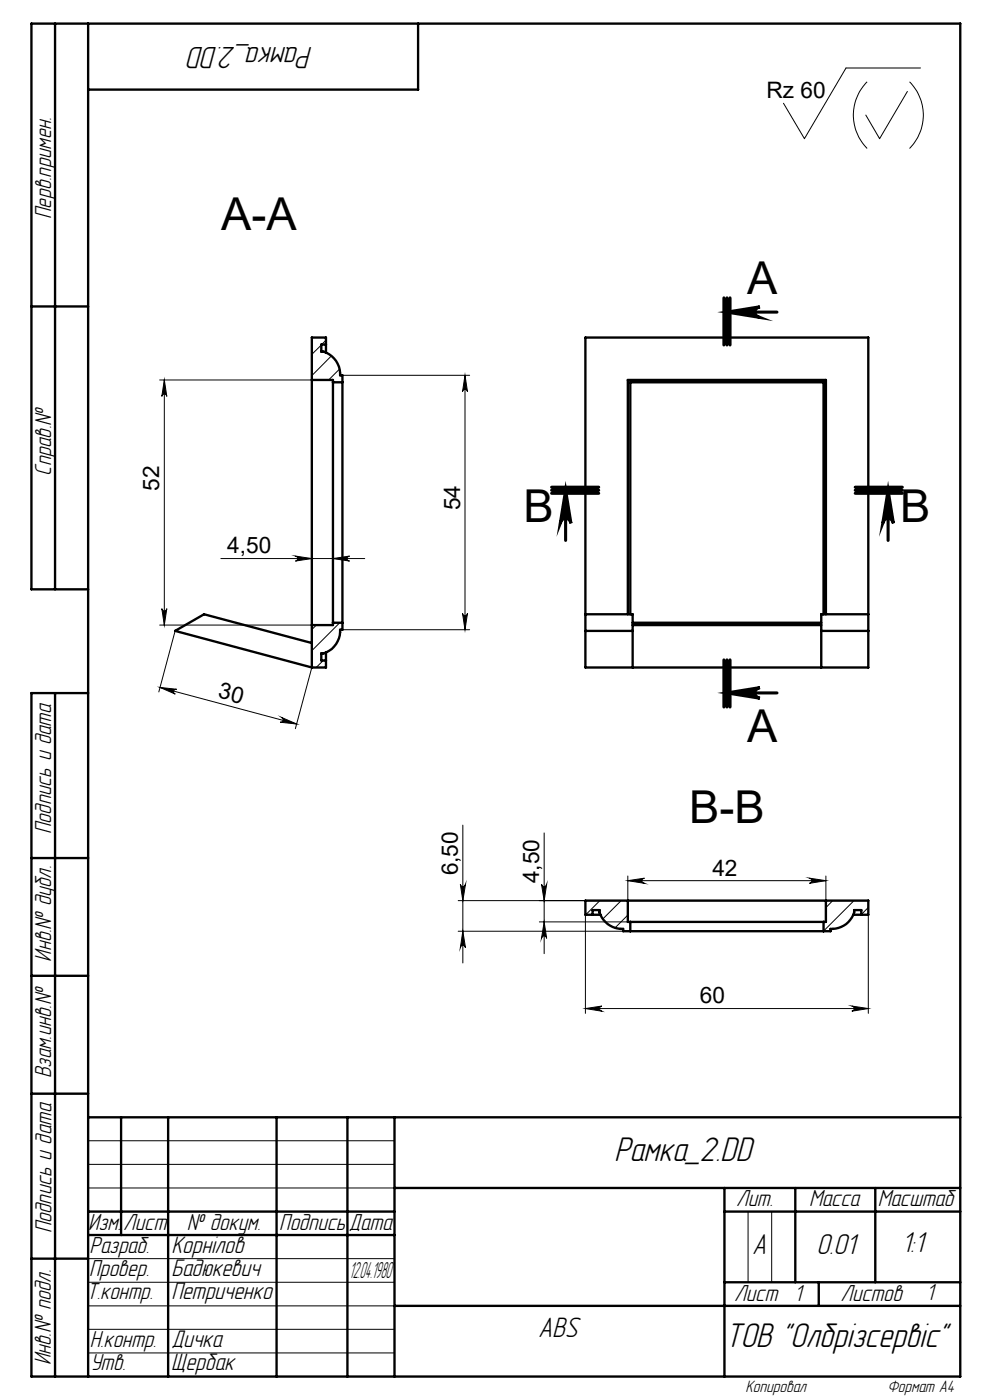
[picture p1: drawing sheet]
<svg xmlns="http://www.w3.org/2000/svg" width="210mm" height="297mm" viewBox="0 0 210 297" stroke-linecap="round" stroke-linejoin="round" font-family="sans-serif">
<g fill="none" stroke="#000" stroke-width=".21">
<path d="M183.9 17.4a10 10 0 0 0 0 14.1M192.5 19.4l-5.9 10-2.9-5M192.9 17.4a10 10 0 0 1 0 14.1M195.3 14.4h-15.8l-8.9 15-4.4-7.5M68.2 73.2l-2.1 2M69.1 72.2l-.9 .9M70.3 75.5l-4.2 4.2M72 78.3l-2.3 2.3M72.6 79.6h27M98.6 79.6v54M98.6 79.6l.6 3.5a.53 .53 0 0 0-.6-.5 .53 .53 0 0 0-.5 .5zM33.9 80.6h32.2"/>
<path d="M34.9 80.6l.5 3.5a.53 .53 0 0 0-.5-.5 .53 .53 0 0 0-.6 .5zM34.9 80.6v52M46.8 118.5h30.6M62.7 118l3.4 .5-3.4 .5a.53 .53 0 0 0 .5-.5 .53 .53 0 0 0-.5-.5zM70.6 118.5l3.6-.5a.53 .53 0 0 0-.6 .5 .53 .53 0 0 0 .6 .5zM33.9 132.6h32.2M34.3 129.1a.53 .53 0 0 0 .6 .5 .53 .53 0 0 0 .5-.5l-.5 3.5zM37.1 133.8l-3.4 13M67.1 132.6l-1 1M72.1 132.1l-6 5.9M72.6 133.6h27M98.1 130.1a.53 .53 0 0 0 .5 .5 .53 .53 0 0 0 .6-.5l-.6 3.5z"/>
<path d="M33.9 145.8l3.6 .4a.53 .53 0 0 0-.7 .4 .53 .53 0 0 0 .4 .6zM33.9 145.8l29 7.8M59.7 152.2l3.2 1.4-3.5-.4a.53 .53 0 0 0 .6-.4 .53 .53 0 0 0-.3-.6zM66.1 141.6l-3.4 13M68.6 140.1l-1.5 1.5M98.2 175v29.3M115.4 176.7v25.6M97.2 197.6h35M97.2 191.1h27M97.6 187.6a.55 .55 0 0 0 .6 .5 .55 .55 0 0 0 .5-.5l-.5 3.5zM98.2 197.6l.5 3.5a.55 .55 0 0 0-.5-.6 .55 .55 0 0 0-.6 .6zM114.4 195.6h18.8"/>
<path d="M114.9 187.6a.55 .55 0 0 0 .5 .5 .55 .55 0 0 0 .6-.5l-.6 3.5zM115.4 195.6l.6 3.5a.55 .55 0 0 0-.6-.5 .55 .55 0 0 0-.5 .5zM124.2 194.1v20.9M127.2 191.1l-3 3M131.8 191.1l-3.9 3.8M133.2 186.8l3.5-.5a.55 .55 0 0 0-.5 .5 .55 .55 0 0 0 .5 .6zM133.2 185.8v5.3M133.2 186.8h42M133.2 194.1l-2.7 2.7M171.7 186.3l3.5 .5-3.5 .6a.55 .55 0 0 0 .5-.6 .55 .55 0 0 0-.5-.5zM175.2 185.8v5.3M176.6 191.1l-1.4 1.4"/>
<path d="M181.2 191.1l-6.5 6.4M184.2 194.1v20.9M184.2 192.5l-1.5 1.5M124.2 214l3.5-.6a.55 .55 0 0 0-.5 .6 .55 .55 0 0 0 .5 .5zM124.2 214h60M180.7 213.4l3.5 .6-3.5 .5a.55 .55 0 0 0 .5-.5 .55 .55 0 0 0-.5-.6zM18.7 242h65M18.7 247h65M18.7 252h65M158.7 257v15M163.7 257v15M18.7 267h65"/>
<path d="M18.7 272h65M18.7 277h65M18.7 282h65M18.7 287h65"/>
</g>
<path d="M154.2 66.2l7-1.1a1.13 1.13 0 0 0-1.1 1.1 1.13 1.13 0 0 0 1.1 1.1zM120 104l1.1 7a1.13 1.13 0 0 0-1.1-1.1 1.13 1.13 0 0 0-1.1 1.1zM188.4 104l1.1 7a1.13 1.13 0 0 0-1.1-1.1 1.13 1.13 0 0 0-1.1 1.1zM154.2 147l7-1.1a1.13 1.13 0 0 0-1.1 1.1 1.13 1.13 0 0 0 1.1 1.1z" fill="none" stroke="#000" stroke-width=".65" stroke-linecap="butt"/>
<g fill="none" stroke="#000" stroke-width=".65">
<path d="M153.6 63.2v10M154.2 66.2h10.6M154.2 63.2v10M154.9 63.2v10M117 104h10M117 103.4h10M117 104.7h10M120 104v10.6M181.4 104h10M181.4 103.4h10M181.4 104.7h10M188.4 104v10.6"/>
<path d="M153.6 140v10M154.2 140v10M154.9 140v10zM154.2 147h10.6"/>
</g>
<g fill="none" stroke="#000" stroke-width=".5">
<path d="M11.7 5v120M18.7 5v287M88.7 5v14h-70M6.7 65h12M69.1 73.1h-.9v1.5a4.8 4.8 0 0 1 3.9 5h.5v54h-.5a4.8 4.8 0 0 1-3.9 5v1.5h.9M69.1 74.8v-3.2h-3v70M124.2 71.6h60v70h-60zM66.1 80.6h4.5v52h-4.5M70.6 81.1h2M18.7 125h-12v-120h197v287h-197v-145h12M66.1 136.4l-22.8-6.1-6.2 3.5 29 7.8M69.1 138.4v3.2h-3"/>
<path d="M70.6 132.1h2M124.2 133.8h10M124.2 130.3h10v11.3M133.2 130.3v-49.7h42v49.7M133.7 130.3v-49.2h41v49.2M134.2 132.6h40M134.2 132.1h40M174.2 133.8h10M184.2 130.3h-10v11.3M11.7 147v145M6.7 182h12M125.7 194.1v-1h1.5a4.7 4.7 0 0 0 5 4v.5h44v-.5a4.7 4.7 0 0 0 5-4h1.5v1"/>
<path d="M127.4 194.1h-3.2v-3h60v3h-3.2M133.2 191.1v4.5h42v-4.5M133.7 195.6v2M174.7 195.6v2M6.7 207h12M6.7 232h12M18.7 237h185M25.7 237v25M35.7 237v55M58.7 237v55M73.7 237v55M83.7 237v55"/>
<path d="M18.7 257h65M83.7 252h120M153.7 257h50M153.7 252v40M168.7 252v20M185.7 252v20M6.7 267h12M18.7 262h65M83.7 277h120M153.7 272h50M173.7 272v5"/>
</g>
<g fill="#000">
<path d="M154.2 66.2l7-1.1a1.13 1.13 0 0 0-1.1 1.1 1.13 1.13 0 0 0 1.1 1.1zM154.2 147l7-1.1a1.13 1.13 0 0 0-1.1 1.1 1.13 1.13 0 0 0 1.1 1.1z"/>
<path d="M34.9 80.6l.5 3.5a.53 .53 0 0 0-.5-.5 .53 .53 0 0 0-.6 .5zM34.3 129.1a.53 .53 0 0 0 .6 .5 .53 .53 0 0 0 .5-.5l-.5 3.5zM98.6 79.6l.6 3.5a.53 .53 0 0 0-.6-.5 .53 .53 0 0 0-.5 .5zM98.1 130.1a.53 .53 0 0 0 .5 .5 .53 .53 0 0 0 .6-.5l-.6 3.5z"/>
<path d="M70.6 118.5l3.6-.5a.53 .53 0 0 0-.6 .5 .53 .53 0 0 0 .6 .5zM62.7 118l3.4 .5-3.4 .5a.53 .53 0 0 0 .5-.5 .53 .53 0 0 0-.5-.5zM171.7 186.3l3.5 .5-3.5 .6a.55 .55 0 0 0 .5-.6 .55 .55 0 0 0-.5-.5zM133.2 186.8l3.5-.5a.55 .55 0 0 0-.5 .5 .55 .55 0 0 0 .5 .6z"/>
<path d="M188.4 104l1.1 7a1.13 1.13 0 0 0-1.1-1.1 1.13 1.13 0 0 0-1.1 1.1zM120 104l1.1 7a1.13 1.13 0 0 0-1.1-1.1 1.13 1.13 0 0 0-1.1 1.1z"/>
<path d="M59.7 152.2l3.2 1.4-3.5-.4a.53 .53 0 0 0 .6-.4 .53 .53 0 0 0-.3-.6zM33.9 145.8l3.6 .4a.53 .53 0 0 0-.7 .4 .53 .53 0 0 0 .4 .6z"/>
<path d="M98.2 197.6l.5 3.5a.55 .55 0 0 0-.5-.6 .55 .55 0 0 0-.6 .6zM97.6 187.6a.55 .55 0 0 0 .6 .5 .55 .55 0 0 0 .5-.5l-.5 3.5zM115.4 195.6l.6 3.5a.55 .55 0 0 0-.6-.5 .55 .55 0 0 0-.5 .5zM114.9 187.6a.55 .55 0 0 0 .5 .5 .55 .55 0 0 0 .6-.5l-.6 3.5z"/>
<path d="M124.2 214l3.5-.6a.55 .55 0 0 0-.5 .6 .55 .55 0 0 0 .5 .5zM180.7 213.4l3.5 .6-3.5 .5a.55 .55 0 0 0 .5-.5 .55 .55 0 0 0-.5-.6z"/>
</g>
<g font-size="9.6">
<text x="46.9" y="48.7">A-A</text>
<text x="158.5" y="62.3">A</text>
<text x="111.1" y="110.8">B</text>
<text x="191" y="110.8">B</text>
<text x="158.5" y="157.4">A</text>
<text x="146.2" y="174.5">B-B</text>
</g>
<g font-size="7.6">
<text x="130.3" y="246.4">Рамка_2.DD</text>
<text x="153.8" y="285.7">ТОВ &quot;Олбрізсервіс&quot;</text>
</g>
<text font-size="6.8" x="66.4" y="10" transform="rotate(-180 66.4 10)">Рамка_2.DD</text>
<g font-size="6.3">
<text x="159.6" y="266">А</text>
<text x="173.2" y="266">0.01</text>
<text x="191.3" y="265.5">1:1</text>
</g>
<text font-size="6.2" x="114.2" y="283.7">ABS</text>
<g font-size="5.3">
<text x="36.3" y="265.8">Корнілов</text>
<text x="36.3" y="270.7">Бадюкевич</text>
<text x="36.3" y="275.7">Петриченко</text>
<text x="36.3" y="285.7">Дичка</text>
<text x="36.3" y="290.6">Щербак</text>
</g>
<g font-size="5.1">
<text x="10.9" y="46.5" transform="rotate(-90 10.9 46.5)">Перв.примен.</text>
<text x="10.9" y="100.9" transform="rotate(-90 10.9 100.9)">Справ.№</text>
<text x="10.9" y="177" transform="rotate(-90 10.9 177)">Подпись и дата</text>
<text x="10.8" y="204.1" transform="rotate(-90 10.8 204.1)">Инв.№ дубл.</text>
<text x="10.8" y="228.7" transform="rotate(-90 10.8 228.7)">Взам.инв.№</text>
<text x="156.2" y="255.9">Лит.</text>
<text x="171.6" y="255.9">Масса</text>
<text x="186.2" y="255.9">Масштаб</text>
<text x="10.9" y="261.7" transform="rotate(-90 10.9 261.7)">Подпись и дата</text>
<text x="18.7" y="261">Изм.</text>
<text x="26.1" y="261">Лист</text>
<text x="39.6" y="261">№ докум.</text>
<text x="59.2" y="261">Подпись</text>
<text x="74" y="261">Дата</text>
<text x="19" y="265.8">Разраб.</text>
<text x="18.4" y="275.7">Т.контр.</text>
<text x="18.9" y="270.7">Провер.</text>
<text x="74.1" y="271.1">12.04.1980</text>
<text x="196.5" y="275.7">1</text>
<text x="155.8" y="276">Лист</text>
<text x="168.5" y="276.1">1</text>
<text x="178.3" y="276">Листов</text>
<text x="19" y="285.7">Н.контр.</text>
<text x="10.8" y="289.7" transform="rotate(-90 10.8 289.7)">Инв.№ подл.</text>
<text x="19.2" y="290.6">Утв.</text>
</g>
<g font-size="4.8">
<text x="162.6" y="20.8">Rz 60</text>
<text x="33.8" y="104.1" transform="rotate(-90 33.8 104.1)">52</text>
<text x="97.6" y="108.3" transform="rotate(-90 97.6 108.3)">54</text>
<text x="48.2" y="117.4">4,50</text>
<text x="46.1" y="147.9" transform="rotate(15 46.1 147.9)">30</text>
<text x="97.1" y="185.7" transform="rotate(-90 97.1 185.7)">6,50</text>
<text x="151.1" y="185.7">42</text>
<text x="114.4" y="187.4" transform="rotate(-90 114.4 187.4)">4,50</text>
<text x="148.5" y="212.9">60</text>
</g>
<g font-size="3.7">
<text x="158.1" y="295.3">Копировал</text>
<text x="188.2" y="295.4">Формат А4</text>
</g>
</svg>
